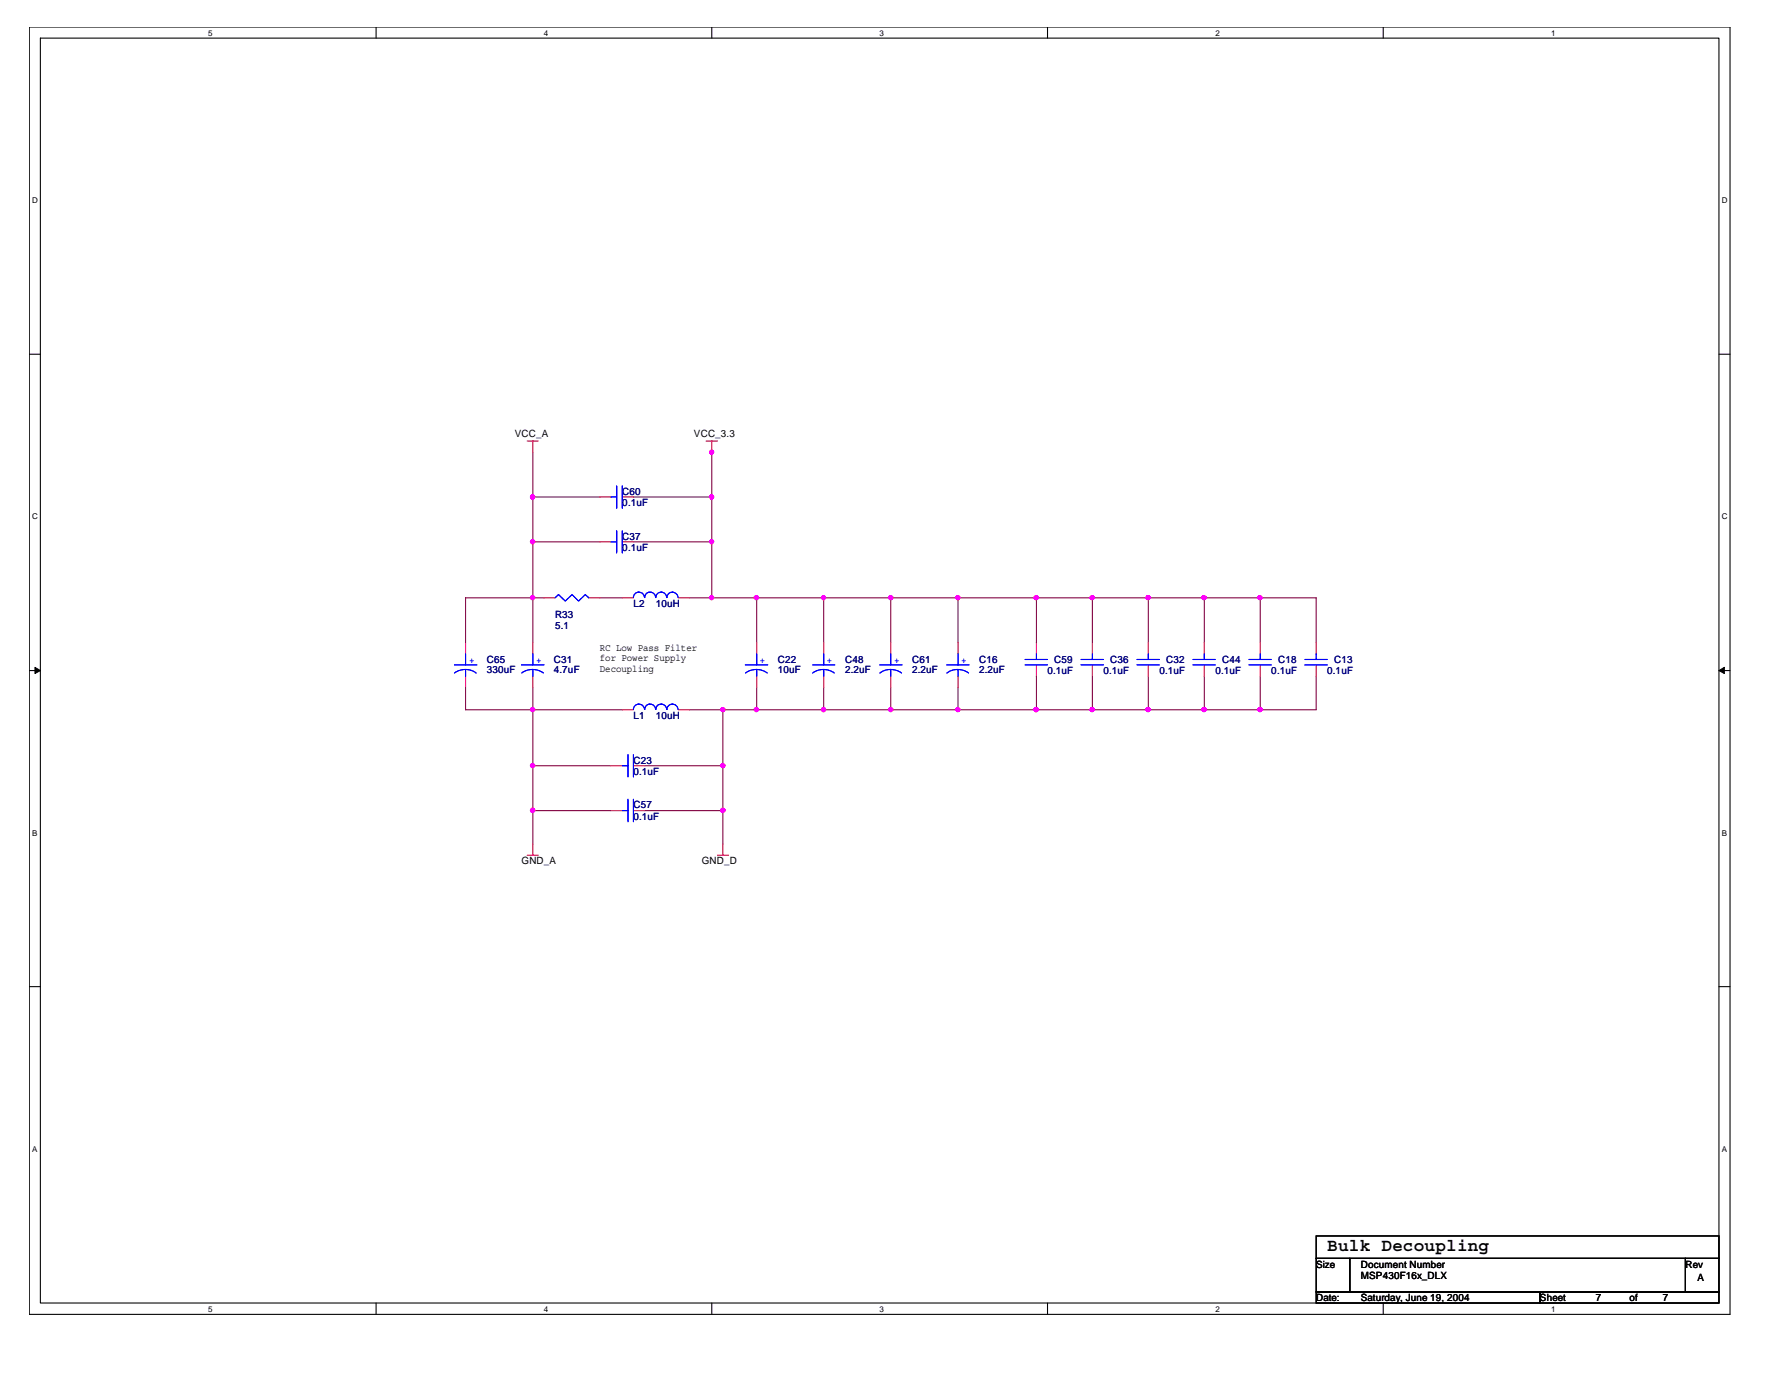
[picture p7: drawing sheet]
<svg xmlns="http://www.w3.org/2000/svg" width="279mm" height="216mm" viewBox="0 0 279 216" stroke-linecap="round" stroke-linejoin="round" font-family="sans-serif">
<path d="M4.6 4.2h266.3v201.6h-266.3zM6.3 6h262.9v198h-262.9z" fill="none" stroke="#000" stroke-width=".17"/>
<g fill="#fff">
<path d="M32.6 4.4h.7v1.4h-.7z"/>
<path d="M32.6 204.2h.7v1.4h-.7z"/>
</g>
<path d="M58.9 4.2v1.8M58.9 204v1.7" fill="none" stroke="#000" stroke-width=".17"/>
<g fill="#fff">
<path d="M85.2 4.4h.7v1.4h-.7z"/>
<path d="M85.2 204.2h.7v1.4h-.7z"/>
</g>
<path d="M111.5 4.2v1.8M111.5 204v1.7" fill="none" stroke="#000" stroke-width=".17"/>
<g fill="#fff">
<path d="M137.8 4.4h.6v1.4h-.6z"/>
<path d="M137.8 204.2h.6v1.4h-.6z"/>
</g>
<path d="M164.1 4.2v1.8M164.1 204v1.7" fill="none" stroke="#000" stroke-width=".17"/>
<g fill="#fff">
<path d="M190.3 4.4h.7v1.4h-.7z"/>
<path d="M190.3 204.2h.7v1.4h-.7z"/>
</g>
<path d="M216.6 4.2v1.8M216.6 204v1.7" fill="none" stroke="#000" stroke-width=".17"/>
<g fill="#fff">
<path d="M242.9 4.4h.7v1.4h-.7z"/>
<path d="M242.9 204.2h.7v1.4h-.7z"/>
<path d="M5.1 30.7h.8v1.4h-.8z"/>
<path d="M269.7 30.7h.9v1.4h-.9z"/>
<path d="M5.1 80.2h.8v1.4h-.8z"/>
<path d="M269.7 80.2h.9v1.4h-.9z"/>
</g>
<path d="M4.6 55.5h1.7M269.2 55.5h1.7" fill="none" stroke="#000" stroke-width=".17"/>
<g fill="#fff">
<path d="M5.1 129.7h.8v1.4h-.8z"/>
<path d="M269.7 129.7h.8v1.4h-.8z"/>
</g>
<path d="M4.6 105h1.7M269.2 105h1.7" fill="none" stroke="#000" stroke-width=".17"/>
<path d="M5.5 104.5l.8 .5-.8 .5zM269.2 105l.9-.5v1z" fill="#000" stroke="#000" stroke-width=".16"/>
<g fill="#fff">
<path d="M5.1 179.2h.8v1.4h-.8z"/>
<path d="M269.7 179.2h.8v1.4h-.8z"/>
</g>
<path d="M4.6 154.5h1.7M269.2 154.5h1.7M206.1 193.5h63.1v3.5h-63.1zM206.1 197h5.3v5.3h-5.3zM211.4 197h52.6v5.3h-52.6zM264 197h5.2v5.3h-5.2zM206.1 202.3h35.1v1.7h-35.1zM241.2 202.3h28v1.7h-28z" fill="none" stroke="#000" stroke-width=".17"/>
<g fill="none" stroke="#800040" stroke-width=".17">
<path d="M83.5 70.8v29.8M83.5 77.8h10.5M99.2 77.8h12.3M111.5 70.8v22.8M83.5 84.8h10.5M85.2 93.6h-12.3v7M94 93.6h3.5M99.2 84.8h12.3M108 93.6h63.1M118.5 93.6v7M129 93.6v7M139.5 93.6v7"/>
<path d="M150 93.6v7M162.3 93.6v7M171.1 93.6h8.7v7M171.1 93.6v7M179.8 93.6h26.3v7M188.6 93.6v7M197.4 93.6v7M72.9 107.6v3.5h24.6M83.5 107.6v12.3h12.2M83.5 119.9v12.3M101 119.9h12.2M113.2 111.1v21.1"/>
<path d="M118.5 107.6v3.5M129 107.6v3.5M139.5 107.6v3.5M150 107.6v3.5M162.3 105.9v5.2M171.1 105.9v5.2M179.8 105.9v5.2M188.6 105.9v5.2M197.4 105.9v5.2M206.1 105.9v5.2h-98.1M83.5 126.9h12.2M101 126.9h12.2"/>
</g>
<g fill="#f0f" stroke="#f0f" stroke-width=".17">
<circle cx="111.5" cy="84.8" r=".32"/>
<circle cx="83.4" cy="93.6" r=".33"/>
<circle cx="113.2" cy="126.9" r=".34"/>
<circle cx="113.2" cy="111.1" r=".33"/>
<circle cx="83.4" cy="111.1" r=".33"/>
<circle cx="118.5" cy="93.6" r=".33"/>
<circle cx="111.5" cy="93.6" r=".32"/>
<circle cx="139.5" cy="93.6" r=".33"/>
<circle cx="129" cy="93.6" r=".32"/>
<circle cx="150" cy="93.6" r=".32"/>
<circle cx="129" cy="111.1" r=".32"/>
<circle cx="118.5" cy="111.1" r=".33"/>
<circle cx="139.5" cy="111.1" r=".33"/>
<circle cx="162.3" cy="111.1" r=".33"/>
<circle cx="150" cy="111.1" r=".32"/>
<circle cx="171" cy="93.6" r=".33"/>
<circle cx="162.3" cy="93.6" r=".33"/>
<circle cx="171" cy="111.1" r=".33"/>
<circle cx="188.6" cy="111.1" r=".33"/>
<circle cx="179.8" cy="111.1" r=".33"/>
<circle cx="188.6" cy="93.6" r=".33"/>
<circle cx="179.8" cy="93.6" r=".33"/>
<circle cx="197.3" cy="111.1" r=".33"/>
<circle cx="197.3" cy="93.6" r=".33"/>
<circle cx="111.4" cy="77.8" r=".33"/>
<circle cx="83.4" cy="84.8" r=".33"/>
<circle cx="83.4" cy="77.8" r=".34"/>
<circle cx="113.2" cy="119.9" r=".33"/>
<circle cx="83.4" cy="126.9" r=".34"/>
<circle cx="83.4" cy="119.9" r=".33"/>
<circle cx="111.5" cy="70.8" r=".32"/>
</g>
<g fill="none" stroke="#f00" stroke-width=".17">
<path d="M82.6 69h1.7M83.5 69v1.8M94 77.8h1.7M97.5 77.8h1.7M110.6 69h1.8M111.5 69v1.8M85.2 93.6h1.7M92.2 93.6h1.8M94 84.8h1.7M97.5 93.6h1.7M97.5 84.8h1.7M106.2 93.6h1.8"/>
<path d="M72.9 100.6v1.8M72.9 105.9v1.7M83.5 100.6v1.8M83.5 105.9v1.7M95.7 119.9h1.8M97.5 111.1h1.7M99.2 119.9h1.8M106.2 111.1h1.8M118.5 100.6v1.8M118.5 105.9v1.7M129 100.6v1.8M129 105.9v1.7"/>
<path d="M139.5 100.6v1.8M139.5 105.9v1.7M150 100.6v1.8M150 105.9v1.7M162.3 100.6v1.8M162.3 104.1v1.8M171.1 100.6v1.8M171.1 104.1v1.8M179.8 100.6v1.8M179.8 104.1v1.8M188.6 100.6v1.8M188.6 104.1v1.8"/>
<path d="M197.4 100.6v1.8M197.4 104.1v1.8M206.1 100.6v1.8M206.1 104.1v1.8M82.6 133.9h1.7M83.5 132.2v1.7M95.7 126.9h1.8M99.2 126.9h1.8M112.4 133.9h1.7M113.2 132.2v1.7"/>
</g>
<g fill="none" stroke="#00f" stroke-width=".17">
<path d="M95.7 77.8h.9M96.6 76.1v3.5M97.5 76.1v3.5M86.9 93.6l.6-.5 1 1 1.1-1 1 1 1.1-1 .5 .5M95.7 84.8h.9M96.6 83.1v3.5M97.5 83.1v3.5M99.2 93.6a.87 .87 0 0 1 .9-.9 .87 .87 0 0 1 .8 .9M101 93.6a.85 .85 0 0 1 .8-.9 .85 .85 0 0 1 .9 .9M102.7 93.6a.85 .85 0 0 1 .9-.9 .85 .85 0 0 1 .8 .9M104.5 93.6a.87 .87 0 0 1 .8-.9 .87 .87 0 0 1 .9 .9M71.2 105.4a2.88 2.88 0 0 1 3.4 0"/>
<path d="M71.2 104.1h3.5M72.9 102.4v1.7M72.9 104.8v1.1M81.7 104.1h3.5M81.7 105.4l.6-.4 1.1-.2 1.1 .2 .6 .4M83.5 102.4v1.7M83.5 104.8v1.1M97.5 119.9h.9M98.4 118.2v3.4M99.2 111.1a.87 .87 0 0 1 .9-.9 .87 .87 0 0 1 .8 .9M99.2 118.2v3.4M101 111.1a.85 .85 0 0 1 .8-.9 .85 .85 0 0 1 .9 .9"/>
<path d="M102.7 111.1a.85 .85 0 0 1 .9-.9 .85 .85 0 0 1 .8 .9M104.5 111.1a.87 .87 0 0 1 .8-.9 .87 .87 0 0 1 .9 .9M116.7 104.1h3.5M116.8 105.4l.6-.4 1.1-.2 1 .2 .7 .4M118.5 102.4v1.7M118.5 104.8v1.1M127.3 105.4a2.88 2.88 0 0 1 3.4 0M127.3 104.1h3.4M129 102.4v1.7M129 104.8v1.1M137.8 104.1h3.5M137.8 105.4l.6-.4 1.1-.2 1.1 .2 .6 .4"/>
<path d="M139.5 102.4v1.7M139.5 104.8v1.1M148.3 104.1h3.5M148.3 105.4a2.88 2.88 0 0 1 3.4 0M150 102.4v1.7M150 104.8v1.1M160.5 104.1h3.6M160.5 103.3h3.6M162.3 102.4v.9M169.3 104.1h3.5M169.3 103.3h3.5M171.1 102.4v.9"/>
<path d="M178.1 104.1h3.5M178.1 103.3h3.5M179.8 102.4v.9M186.8 104.1h3.5M186.8 103.3h3.5M188.6 102.4v.9M195.6 104.1h3.5M195.6 103.3h3.5M197.4 102.4v.9M204.4 104.1h3.5M204.4 103.3h3.5M206.1 102.4v.9"/>
<path d="M97.5 126.9h.9M98.4 125.1v3.6M99.2 125.1v3.6"/>
</g>
<text font-size="2.8" x="207.9" y="195.8">Bulk Decoupling</text>
<g font-size="1.6">
<text x="80.6" y="68.4">VCC_A</text>
<text x="108.7" y="68.4">VCC_3.3</text>
<text x="94" y="101.9">RC Low Pass Filter</text>
<text x="94" y="103.5">for Power Supply</text>
<text x="94" y="105.2">Decoupling</text>
<text x="81.7" y="135.3">GND_A</text>
<text x="109.9" y="135.3">GND_D</text>
<text x="206.1" y="198.5">Size</text>
<text x="206.1" y="203.7">Date:</text>
<text x="213.1" y="198.5">Document Number</text>
<text x="213.1" y="203.7">Saturday, June 19, 2004</text>
<text x="213.1" y="200.2">MSP430F16x_DLX</text>
<text x="241.2" y="203.7">Sheet</text>
<text x="249.9" y="203.7">7</text>
<text x="255.2" y="203.7">of</text>
<text x="260.4" y="203.7">7</text>
<text x="264" y="198.5">Rev</text>
<text x="265.9" y="200.5">A</text>
</g>
<g font-size="1.6" fill="#000080">
<text x="97.5" y="77.5">C60</text>
<text x="97.5" y="79.2">0.1uF</text>
<text x="97.5" y="84.5">C37</text>
<text x="97.5" y="86.3">0.1uF</text>
<text x="99.2" y="95">L2</text>
<text x="102.7" y="95">10uH</text>
<text x="86.9" y="96.8">R33</text>
<text x="86.9" y="98.6">5.1</text>
<text x="76.3" y="103.8">C65</text>
<text x="76.3" y="105.4">330uF</text>
<text x="86.8" y="103.8">C31</text>
<text x="86.8" y="105.4">4.7uF</text>
<text x="121.8" y="103.8">C22</text>
<text x="121.8" y="105.4">10uF</text>
<text x="132.3" y="103.8">C48</text>
<text x="132.3" y="105.4">2.2uF</text>
<text x="142.8" y="103.8">C61</text>
<text x="142.8" y="105.4">2.2uF</text>
<text x="153.3" y="103.8">C16</text>
<text x="153.3" y="105.4">2.2uF</text>
<text x="164.1" y="105.5">0.1uF</text>
<text x="165.1" y="103.8">C59</text>
<text x="172.8" y="105.5">0.1uF</text>
<text x="173.9" y="103.8">C36</text>
<text x="181.6" y="105.5">0.1uF</text>
<text x="182.6" y="103.8">C32</text>
<text x="190.3" y="105.5">0.1uF</text>
<text x="191.4" y="103.8">C44</text>
<text x="199.1" y="105.5">0.1uF</text>
<text x="200.2" y="103.8">C18</text>
<text x="207.9" y="105.5">0.1uF</text>
<text x="208.9" y="103.8">C13</text>
<text x="99.2" y="112.6">L1</text>
<text x="102.7" y="112.6">10uH</text>
<text x="99.2" y="119.6">C23</text>
<text x="99.2" y="121.3">0.1uF</text>
<text x="99.2" y="126.6">C57</text>
<text x="99.2" y="128.4">0.1uF</text>
</g>
<g font-size="1.6" fill="#00f">
<text x="73.5" y="103.8">+</text>
<text x="84" y="103.8">+</text>
<text x="119" y="103.8">+</text>
<text x="129.5" y="103.8">+</text>
<text x="140.1" y="103.8">+</text>
<text x="150.6" y="103.8">+</text>
</g>
<g font-size="1.3">
<text x="32.6" y="5.6">5</text>
<text x="85.2" y="5.6">4</text>
<text x="137.8" y="5.6">3</text>
<text x="190.3" y="5.6">2</text>
<text x="242.9" y="5.6">1</text>
<text x="5.1" y="31.8">D</text>
<text x="269.7" y="31.8">D</text>
<text x="5.1" y="81.3">C</text>
<text x="269.7" y="81.3">C</text>
<text x="5.1" y="130.9">B</text>
<text x="269.7" y="130.9">B</text>
<text x="5.1" y="180.3">A</text>
<text x="269.7" y="180.3">A</text>
<text x="32.6" y="205.4">5</text>
<text x="85.2" y="205.4">4</text>
<text x="137.8" y="205.4">3</text>
<text x="190.3" y="205.4">2</text>
<text x="242.9" y="205.4">1</text>
</g>
</svg>
